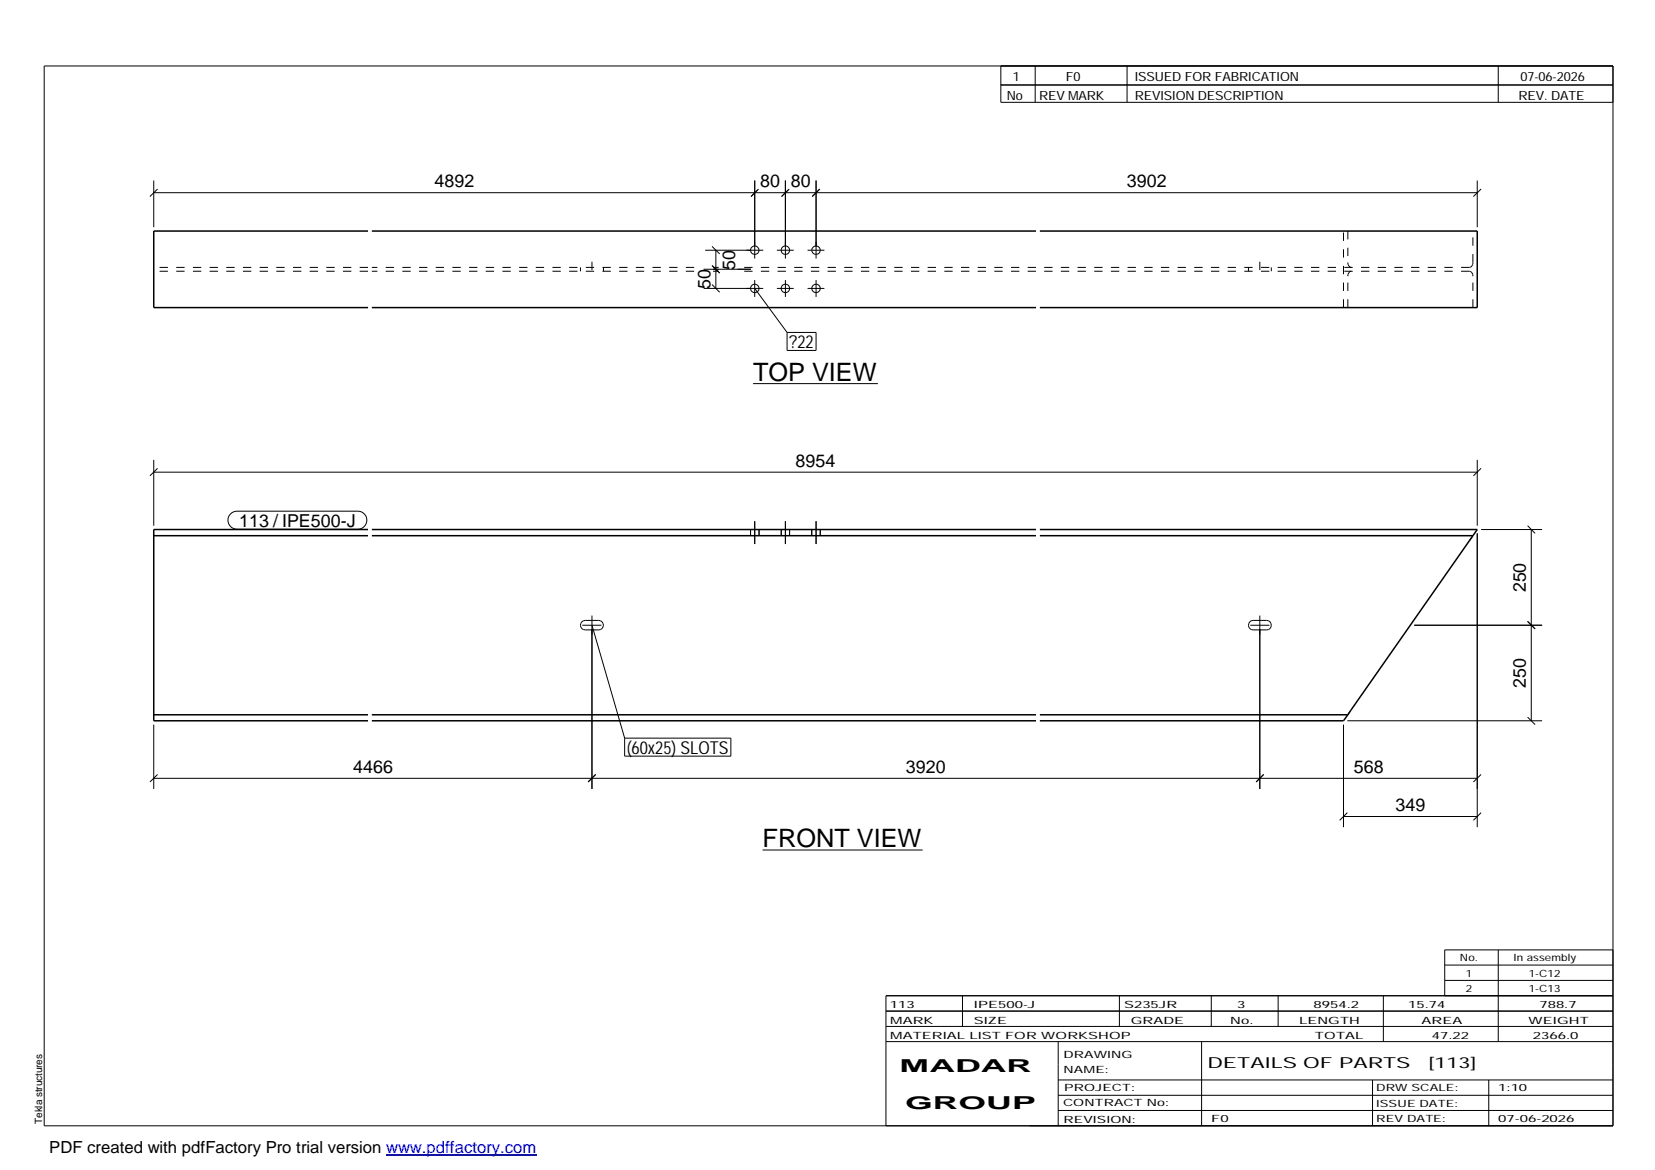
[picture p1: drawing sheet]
<svg xmlns="http://www.w3.org/2000/svg" width="420mm" height="297mm" viewBox="0 0 420 297" stroke-linecap="round" stroke-linejoin="round" font-family="sans-serif">
<g fill="none" stroke="#000" stroke-width=".25">
<path d="M11.2 16.7h398.3v269.1h-398.3zM254.1 16.7v9.3h155.4M262.8 16.7v9.3M286.1 16.7v9.3M380.4 16.7v9.3M254.1 21.6h155.4M39 45.8v11.9M39 48.9h336M40 48l-1.9 1.9M191.6 45.8v19.8M192.6 48l-1.9 1.9M199.4 45.8v19.8"/>
<path d="M200.4 48l-2 1.9 1.7-1.7M207.2 45.8v19.8M208.1 48l-1.9 1.9M375 45.8v11.9M376 48l-1.9 1.9M178.6 73.2h15.2M178.6 68.4h12M179 63.5h14.8M180.8 72.2l1.9 2M180.8 62.6l1.9 1.9M181 67.6l-.2-.2 1.9 1.9-.2-.1M181.7 63.5v9.7"/>
<path d="M191.6 71.1v4.3M191.6 73.2l8.2 11.2M197.2 73.2h4.3M197.2 63.5h4.3M199.4 71.1v4.3M205 73.2h4.3M205 63.5h4.3M207.2 71.1v4.3M191.2 97.4h31.7M199.8 84.4h7.4v4.6h-7.4zM39 119.9h336M39 116.7v16.8"/>
<path d="M40 118.9l-1.9 1.9M375 116.7v16.8M376 118.9l-1.9 1.9M58.5 130.5l.8-.6 .9-.1h30.6a2.29 2.29 0 0 1 2.3 2.3 2.29 2.29 0 0 1-2.3 2.3h-30.6a2.28 2.28 0 0 1-2.1-1.5 2.28 2.28 0 0 1 .4-2.4zM190.5 134.4v1.6M191.6 132.3v5.8M192.7 134.4v1.6M198.3 134.4v1.6M199.4 132.3v5.8M200.4 134.4v1.6M206.1 134.4v1.6M207.2 132.3v5.8"/>
<path d="M208.2 134.4v1.6M375 135.4v74.6M376 134.4h15.5M387.8 133.5l1.9 1.9M388.7 134.4v48.6M147.7 157.8l.9-.3h3.4a1.21 1.21 0 0 1 1.2 1.2 1.21 1.21 0 0 1-1.2 1.2h-3.4a1.21 1.21 0 0 1-1.2-.7 1.21 1.21 0 0 1 .3-1.4zM147.8 158.7h4.9M150.3 156.3v44M150.3 158.7l8.3 28.7M317.3 157.8l.8-.3h3.5a1.21 1.21 0 0 1 1.1 1.2 1.21 1.21 0 0 1-1.1 1.2h-3.5a1.21 1.21 0 0 1-1.1-.7 1.21 1.21 0 0 1 .3-1.4zM317.4 158.7h4.9M319.8 156.3v44"/>
<path d="M359 158.7h32.5M387.8 157.8l1.9 1.9M39 184v16.3M39 197.6h336M40 196.6l-1.9 1.9M151.2 196.6l-1.9 1.9M158.6 187.4h26.9v4.6h-26.9zM320.8 196.6l-1.9 1.9M341.1 184v26M342.1 183h49.4M376 196.6l-1.9 1.9M387.8 182.1l1.9 1.9"/>
<path d="M193.6 215.8h40.6M341.1 207.3h33.9M342.1 206.3l-2 2M376 206.3l-1.9 2M224.9 256.7h184.6M244.3 252.8v7.8M284.2 252.8v7.8M307.5 252.8v7.8M324.5 252.8v7.8M351.2 252.8v11.6M366.8 245h42.7M366.8 248.9h42.7"/>
<path d="M380.4 241.2v23.2M409.5 241.2h-42.7v11.6M409.5 252.8h-184.6v33M224.9 264.4h184.6M224.9 260.6h184.6M268.6 264.4v21.4M268.6 274.2h140.9M268.6 278.1h140.9M305.1 264.4v21.4M348.4 274.2v11.6M378 274.2v11.6M268.6 281.9h140.9"/>
<circle cx="191.6" cy="63.5" r="1.06"/>
<circle cx="191.6" cy="73.2" r="1.06"/>
<circle cx="199.4" cy="63.5" r="1.06"/>
<circle cx="199.4" cy="73.2" r="1.06"/>
<circle cx="207.2" cy="63.5" r="1.07"/>
<circle cx="207.2" cy="73.2" r="1.08"/>
</g>
<g fill="none" stroke="#000" stroke-width=".38">
<path d="M93.4 58.7h-54.4v19.4h54.4M94.4 58.7h168.6M264 58.7h111v19.4h-111M94.4 78.1h168.6M39 136h54.4M93.4 134.4h-54.4v48.6h54.4M94.4 134.4h168.6M94.4 136h168.6M264 134.4h111l-1.1 1.6M264 136h109.9M373.9 136l-31.7 45.5M39 181.5h54.4"/>
<path d="M94.4 181.5h168.6M94.4 183h168.6M264 181.5h78.2M342.2 181.5l-1.1 1.5h-77.1"/>
</g>
<g fill="none" stroke="#000" stroke-width=".25" stroke-dasharray="2.1 2.1" stroke-linecap="butt">
<path d="M342.2 58.7v7.9M93.4 68.9h-54.4M93.4 67.9h-54.4M147.4 67.9v1M150.3 66.4v3.9M153.2 67.9v1M176.2 68.9h-81.8M176.2 67.9h-81.8M182.5 68.9h-1.5M182.5 67.9h-1.5M263 68.9h-75.8M263 67.9h-75.8"/>
<path d="M316.9 67.9v1M319.8 66.4v3.9M322.7 67.9v1M341.1 78.1v-19.4M342.2 78.1v-8M342.2 66.6v.5M342.2 67.1l.2 .4M342.2 69.6v.5M342.4 67.5l.3 .3M342.4 69.2l-.2 .4M342.7 67.8l.3 .1M342.7 68.9l-.3 .3"/>
<path d="M343 68.9h-.3M373 68.9h-109M373 67.9h-109M373 67.9l.4-.1M373.4 67.8l.3-.3M373.4 68.9h-.4M373.7 67.5l.2-.4M373.7 69.2l-.3-.3M373.9 67.1v-.5M373.9 69.6l-.2-.4M373.9 78.1v-8M373.9 66.6v-7.9"/>
<path d="M373.9 70.1v-.5M373.9 136.1l-.9 1.2M342.2 181.5l.5-.8"/>
</g>
<path d="M98 293.3h38.2" fill="none" stroke="#00f" stroke-width=".3"/>
<g font-size="6.4">
<text x="191.2" y="96.6">TOP VIEW</text>
<text x="193.6" y="215.1">FRONT VIEW</text>
</g>
<g font-size="4.5">
<text x="110.3" y="47.5">4892</text>
<text x="193" y="47.5">80</text>
<text x="200.7" y="47.5">80</text>
<text x="286" y="47.5">3902</text>
<text x="186.6" y="68.5" transform="rotate(-90 186.6 68.5)">50</text>
<text x="180.4" y="73.3" transform="rotate(-90 180.4 73.3)">50</text>
<text x="200.4" y="88.4">?22</text>
<text x="202" y="118.5">8954</text>
<text x="60.7" y="133.8">113 / IPE500-J</text>
<text x="387.4" y="150.4" transform="rotate(-90 387.4 150.4)">250</text>
<text x="387.4" y="174.7" transform="rotate(-90 387.4 174.7)">250</text>
<text x="159.1" y="191.4">(60x25) SLOTS</text>
<text x="89.6" y="196.2">4466</text>
<text x="230" y="196.2">3920</text>
<text x="343.7" y="196.2">568</text>
<text x="354.3" y="205.9">349</text>
<text x="228.4" y="272.3">MADAR</text>
<text x="229.8" y="281.6">GROUP</text>
</g>
<text font-size="4.2" x="12.5" y="292.7">PDF created with pdfFactory Pro trial version www.pdffactory.com</text>
<g font-size="3.9">
<text x="306.5" y="271.3">DETAILS OF PARTS</text>
<text x="362.7" y="271.3">[113]</text>
</g>
<g font-size="3.2">
<text x="257.1" y="20.5">1</text>
<text x="270.6" y="20.5">F0</text>
<text x="288.1" y="20.5">ISSUED FOR FABRICATION</text>
<text x="386" y="20.5">07-06-2026</text>
<text x="255.6" y="25.5">No</text>
<text x="263.8" y="25.5">REV MARK</text>
<text x="288.1" y="25.5">REVISION DESCRIPTION</text>
<text x="385.5" y="25.5">REV. DATE</text>
</g>
<g font-size="2.5">
<text x="370.6" y="244.1">No.</text>
<text x="384.3" y="244.1">In assembly</text>
<text x="372.1" y="247.9">1</text>
<text x="372.1" y="251.8">2</text>
<text x="388.1" y="247.9">1-C12</text>
<text x="388.1" y="251.8">1-C13</text>
<text x="225.9" y="255.9">113</text>
<text x="247.3" y="255.9">IPE500-J</text>
<text x="285.4" y="255.9">S235JR</text>
<text x="314.1" y="255.9">3</text>
<text x="333.5" y="255.9">8954.2</text>
<text x="357.5" y="255.9">15.74</text>
<text x="390.8" y="255.9">788.7</text>
<text x="226" y="263.7">MATERIAL LIST FOR WORKSHOP</text>
<text x="226" y="259.9">MARK</text>
<text x="247.2" y="259.9">SIZE</text>
<text x="287.1" y="259.9">GRADE</text>
<text x="312.3" y="259.9">No.</text>
<text x="329.8" y="259.9">LENGTH</text>
<text x="333.8" y="263.7">TOTAL</text>
<text x="360.9" y="259.9">AREA</text>
<text x="363.5" y="263.7">47.22</text>
<text x="388.1" y="259.9">WEIGHT</text>
<text x="389.2" y="263.7">2366.0</text>
<text x="270" y="268.5">DRAWING</text>
<text x="270" y="272.5">NAME:</text>
<text x="269.9" y="280.9">CONTRACT No:</text>
<text x="270.2" y="277">PROJECT:</text>
<text x="349.4" y="277.1">DRW SCALE:</text>
<text x="349.4" y="281">ISSUE DATE:</text>
<text x="380.4" y="277.1">1:10</text>
<text x="10.7" y="285.4" transform="rotate(-90 10.7 285.4)">Tekla structures</text>
<text x="270" y="285">REVISION:</text>
<text x="307.5" y="284.8">F0</text>
<text x="349.4" y="284.8">REV DATE:</text>
<text x="380.4" y="284.8">07-06-2026</text>
</g>
</svg>
